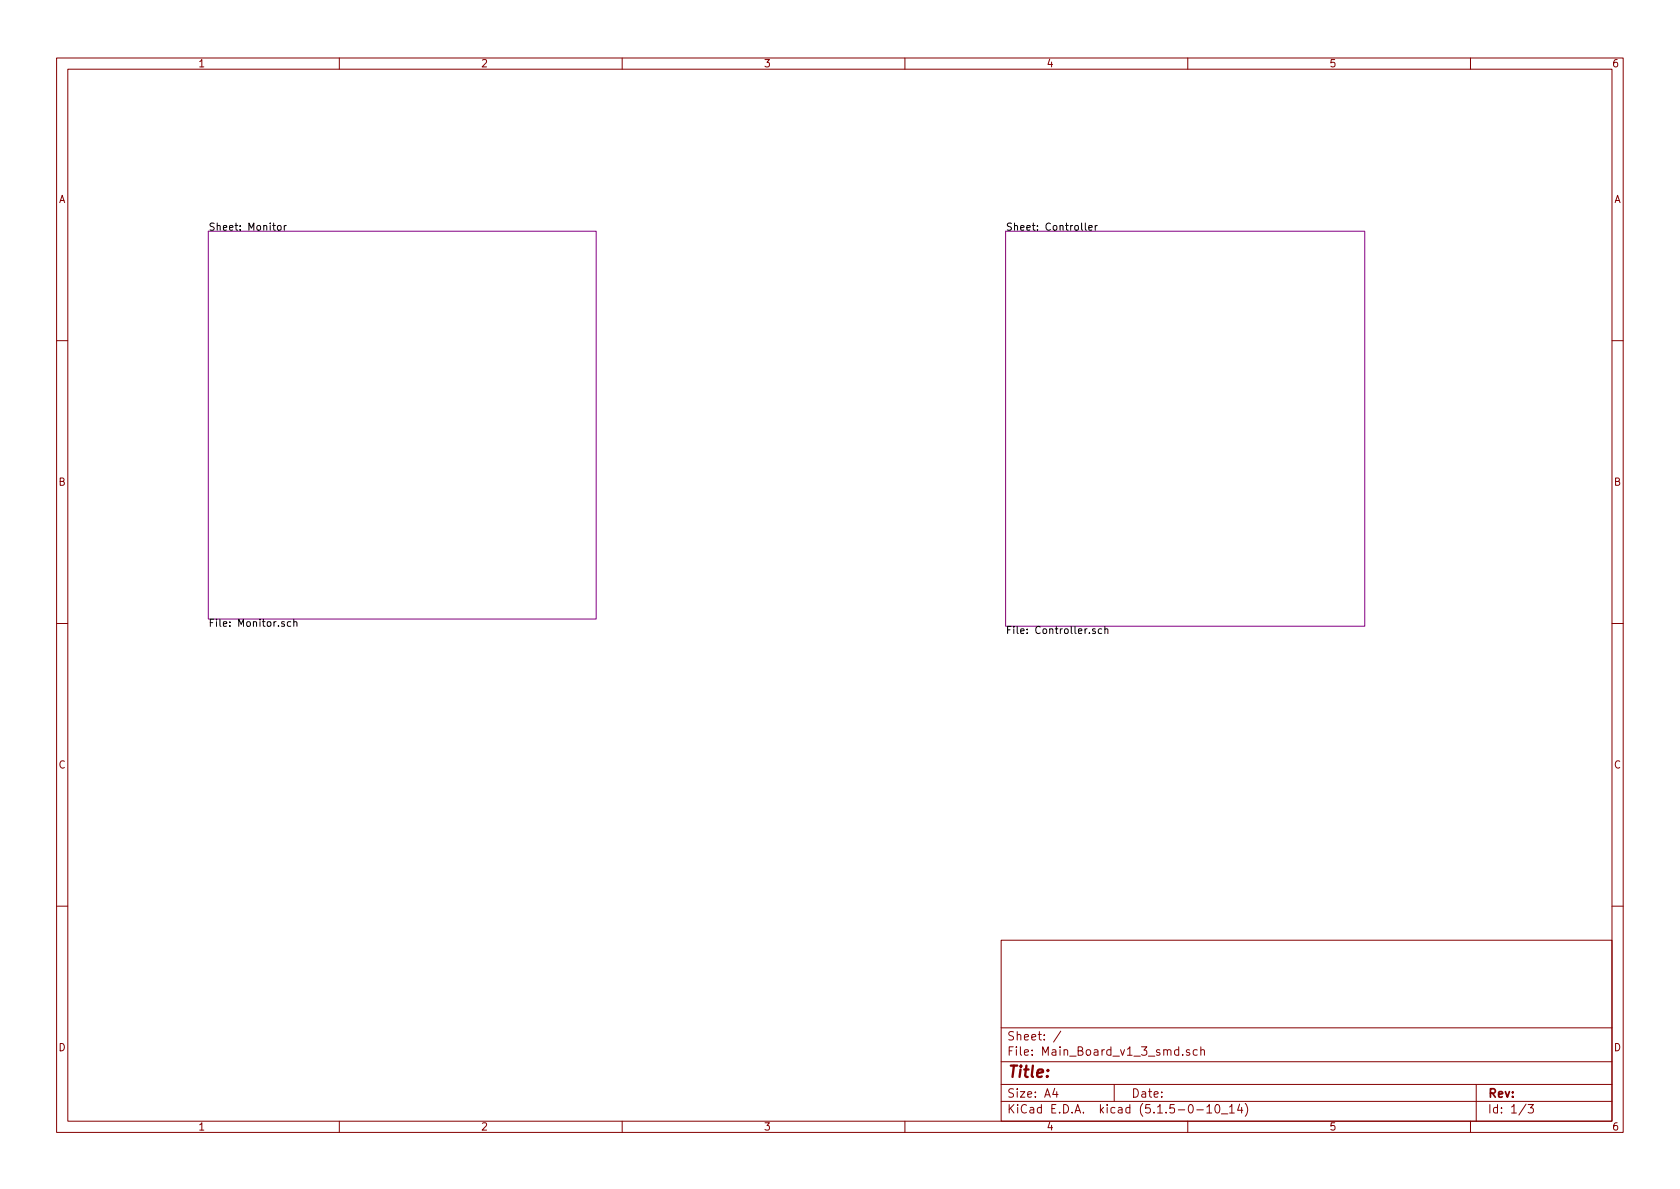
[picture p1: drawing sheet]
<svg xmlns="http://www.w3.org/2000/svg" width="297mm" height="210mm" viewBox="0 0 297 210" stroke-linecap="round" stroke-linejoin="round" font-family="sans-serif">
<g fill="none" stroke="#840000" stroke-width=".18">
<path d="M10 10.3h277v189.9h-277zM12 12.2h273v186.1h-273zM60 10.3v1.9M110 10.3v1.9M160 10.3v1.9M210 10.3v1.9M260 10.3v1.9M10 60.2h2M285 60.2h2M10 110.3h2M285 110.3h2M10 160.2h2"/>
<path d="M177 166.3h108v32h-108zM285 160.2h2M60 198.3v1.9M110 198.3v1.9M160 198.3v1.9M177 194.8h108M177 191.8h108M177 187.8h108M177 181.8h108M186.5 192.5l-.4 1h1M186.8 193v1M187.6 182.3l-1.3 2"/>
<path d="M197 191.8v3M209.1 186.5v.1M210 198.3v1.9M210.3 185.7l-.3-.1-.2 .2v.2l.5 .2v.3h-.5M211.6 196.3h1.2M211.7 185.7l-.4-.1-.3 .3 .1 .6h.6M212.3 185.7l.2-.1 .4 .1 .1 .9M212.3 185.1v1.5M213.4 195.8l.4-.5v1.5M213.4 196.8h.8M215 195.4l.3-.1a.94 .94 0 0 1 0 1.5 .8 .8 0 0 1-.6-.6 .8 .8 0 0 1 .3-.8zM216 197h1.1"/>
<path d="M217.4 195.8l.4-.5v1.5M217.4 196.8h.8M219.2 195.2l-.4 1.1h.9M219.5 195.8v1M220.2 195.1a1.71 1.71 0 0 1 0 2.3M260 198.3v1.9M261 191.8v6.5M269.8 195.2l-1.2 2M270.2 195.3h.9l-.5 .6 .4 .1v.7l-.2 .1-.6-.1"/>
</g>
<path d="M36.8 40.9h68.6v68.6h-68.6zM177.8 40.9h63.5v69.8h-63.5z" fill="none" stroke="#840084" stroke-width=".18"/>
<g fill="none" stroke="#000" stroke-width=".18">
<path d="M49.1 40l.2-.1h.3l.1 .2-.1 .6h-.3l-.2-.1zM50.3 39.9v.8M50.6 39.9h-.2l-.1 .2M191.9 39.4v1.1l.2 .2M193.6 39.9v.8M194 39.9l-.4 .2M192.5 40.3l.6-.1-.1-.3h-.3l-.2 .2 .1 .6h.4M50.3 110l-.3-.1-.2 .2v.2l.5 .1v.3h-.5M51.4 110l-.3-.1-.3 .3 .1 .5h.5M51.9 110.1l.2-.2 .3 .1 .1 .8M51.9 109.5v1.3M193.6 111.2h-.3l-.1 .2v.2l.4 .1v.3h-.4"/>
<path d="M194.8 111.2h-.4l-.2 .2 .1 .6h.5M195.4 111.3l.1-.1h.3l.1 .8M195.4 110.8v1.2"/>
</g>
<text font-size="2.8" fill="#840000" x="178" y="190.5">Title:</text>
<g font-size="2.1" fill="#840000">
<text x="178" y="184">Sheet: /</text>
<text x="178" y="186.7">File: Main_Board_v1_3_smd.sch</text>
<text x="178" y="196.9">KiCad E.D.A. kicad (5.1.5-0-10_14)</text>
<text x="178" y="194.1">Size: A4</text>
<text x="200" y="194.1">Date:</text>
<text x="263" y="194.1">Rev:</text>
<text x="263" y="196.9">Id: 1/3</text>
</g>
<g font-size="1.8" fill="#840000">
<text x="35" y="11.9">1</text>
<text x="85" y="11.9">2</text>
<text x="135" y="11.9">3</text>
<text x="185" y="11.9">4</text>
<text x="235" y="11.9">5</text>
<text x="285" y="11.9">6</text>
<text x="10.4" y="35.9">A</text>
<text x="285.4" y="35.9">A</text>
<text x="10.4" y="85.9">B</text>
<text x="285.4" y="85.9">B</text>
<text x="10.4" y="135.9">C</text>
<text x="285.4" y="135.9">C</text>
<text x="10.4" y="185.9">D</text>
<text x="285.4" y="185.9">D</text>
<text x="35" y="199.9">1</text>
<text x="85" y="199.9">2</text>
<text x="135" y="199.9">3</text>
<text x="185" y="199.9">4</text>
<text x="235" y="199.9">5</text>
<text x="285" y="199.9">6</text>
</g>
<g font-size="1.8">
<text x="36.8" y="40.8">Sheet: Monitor</text>
<text x="177.8" y="40.8">Sheet: Controller</text>
<text x="36.8" y="110.8">File: Monitor.sch</text>
<text x="177.8" y="112.1">File: Controller.sch</text>
</g>
</svg>
